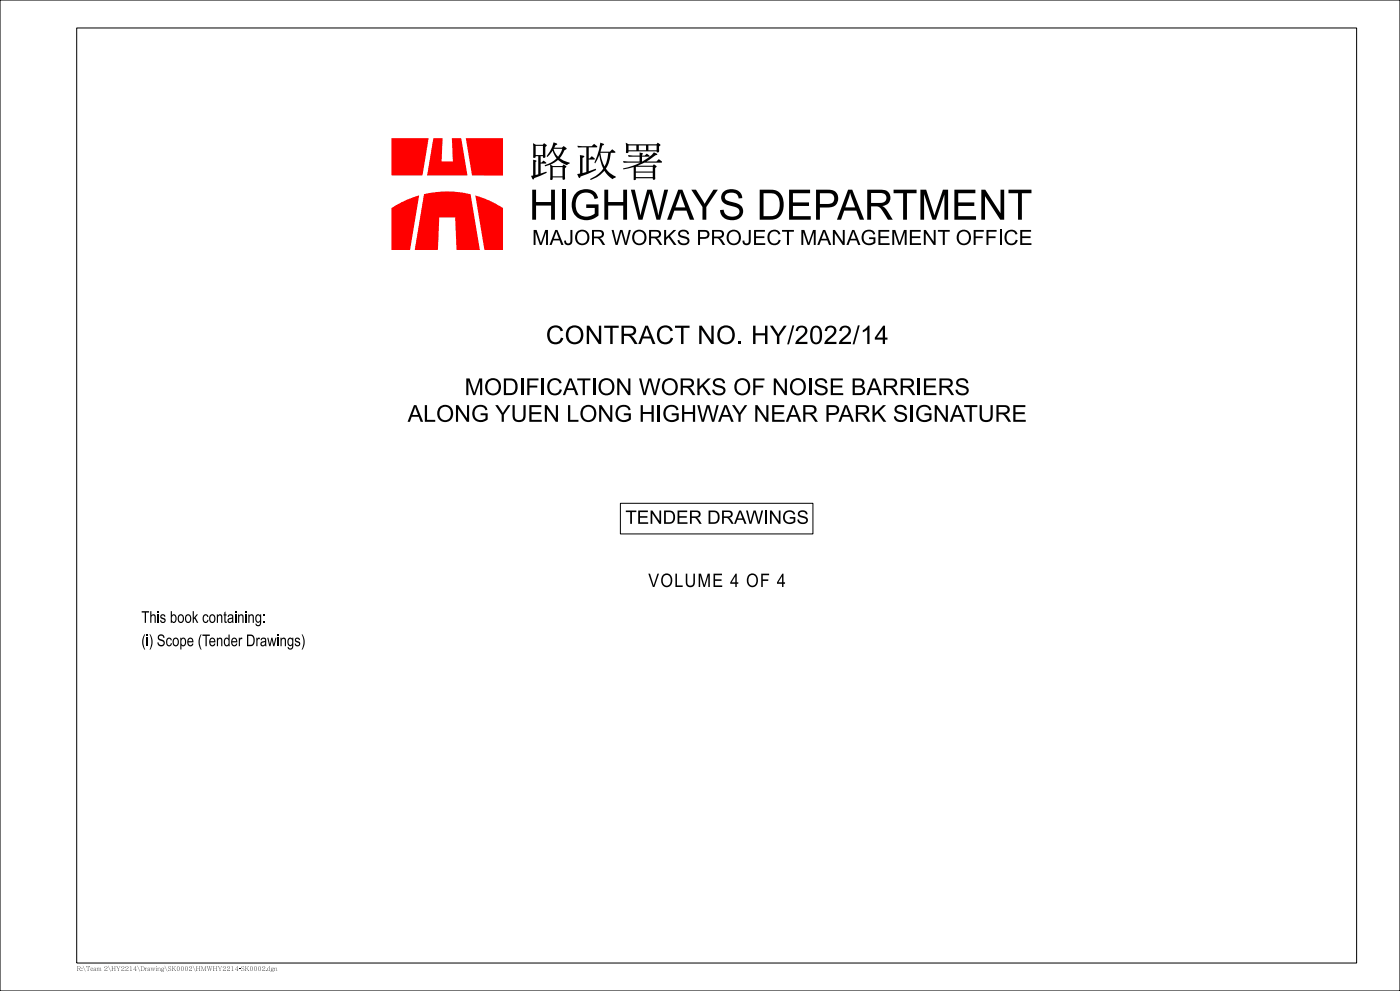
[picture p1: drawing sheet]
<svg xmlns="http://www.w3.org/2000/svg" width="420mm" height="297mm" viewBox="0 0 420 297" stroke-linecap="round" stroke-linejoin="round" font-family="sans-serif">
<path d="M0 0h420v297h-420zM23 8.4h384v280.2h-384zM150.9 62.4h.1" fill="none" stroke="#000" stroke-width=".3"/>
<g fill="#f00">
<path d="M117.4 41.4h11.2l-1.9 11.2h-9.3z" fill-rule="evenodd"/>
<path d="M130 41.4h2.8l-.3 7h3.4l-.3-7h2.8l1.8 11.2h-12.1z" fill-rule="evenodd"/>
<path d="M139.7 41.4h11.2v11.2h-9.3z" fill-rule="evenodd"/>
<path d="M117.4 62.4l4-2.2 4.3-1.6-2.7 16.3h-5.6z" fill-rule="evenodd"/>
<path d="M127.2 58.2a30.7 30.7 0 0 1 14 0l2.8 16.7h-7l-.5-9.8h-4.7l-.4 9.8h-7z" fill-rule="evenodd"/>
<path d="M142.6 58.6l4.3 1.6 4 2.2v12.5h-5.6z" fill-rule="evenodd"/>
</g>
<path d="M186.1 150.8h57.8v9.2h-57.8z" fill="none" stroke="#000" stroke-width=".3"/>
<path d="M188.4 46.5l.2 .5h3.3v1.4l-5-.1 .2 .5h5l-2.3 .9-2.9 .8 .1 .3 3.1-.7v3.8h.6l.1-.5h5l.1 .4 .3 .1 .3-.1 .1-.3-.1-3.1 .5-.5-.1-.2-.7-.5-.4 .5h-4.5l2-.9 5.3-.1v-.3l-.9-.7-.8 .7h-2.9l3.2-2.1-1-.6a10.6 10.6 0 0 1-3.6 2.7v-1.4h2.1l.1-.4-.8-.5-.6 .5h-.8l.2-.6-.9-.3v.9zM190.8 51.7h5v1.4h-5zM190.8 50h5v1.4h-5z" fill-rule="evenodd" fill="#000"/>
<text font-size="9.4" x="158.9" y="52">¸ô¬</text>
<text font-size="9" x="158.7" y="65.8">HIGHWAYS DEPARTMENT</text>
<text font-size="5.5" x="163.7" y="103.1">CONTRACT NO. HY/2022/14</text>
<g font-size="5">
<text x="139.4" y="118.4">MODIFICATION WORKS OF NOISE BARRIERS</text>
<text x="122.3" y="126.4">ALONG YUEN LONG HIGHWAY NEAR PARK SIGNATURE</text>
</g>
<text font-size="4.5" x="159.6" y="73.4">MAJOR WORKS PROJECT MANAGEMENT OFFICE</text>
<g font-size="4">
<text x="187.6" y="157">TENDER DRAWINGS</text>
<text x="194.5" y="175.9">VOLUME 4 OF 4</text>
</g>
<g font-size="3.5">
<text x="42.4" y="186.7">This book containing:</text>
<text x="42.4" y="193.7">(i) Scope (Tender Drawings)</text>
</g>
<text font-size="1.5" x="23" y="290.9">R:\Team 2\HY2214\Drawing\SK0002\HMWHY2214-SK0002.dgn</text>
</svg>
